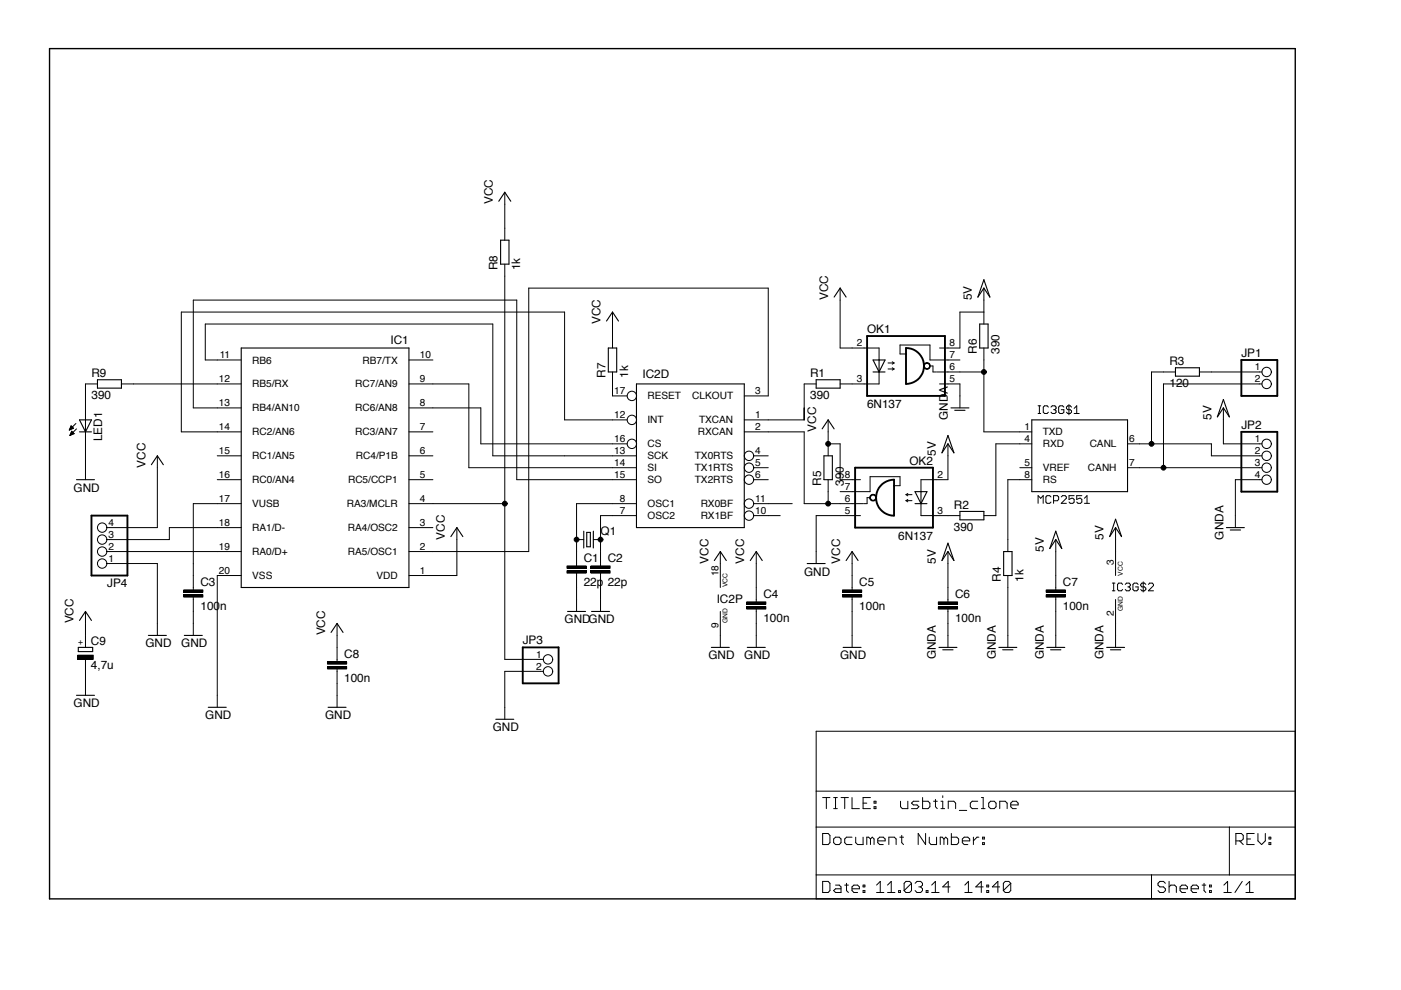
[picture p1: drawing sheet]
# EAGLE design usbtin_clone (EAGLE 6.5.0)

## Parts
C1  22p  C-EU025-025X050  [C025-025X050]
C2  22p  C-EU025-025X050  [C025-025X050]
C3  100n  C-EU025-025X050  [C025-025X050]
C4  100n  C-EU025-025X050  [C025-025X050]
C5  100n  C-EU025-025X050  [C025-025X050]
C6  100n  C-EU025-025X050  [C025-025X050]
C7  100n  C-EU025-025X050  [C025-025X050]
C8  100n  C-EU025-025X050  [C025-025X050]
C9  4,7u  CPOL-EUE2.5-5  [E2,5-5]
IC1  18F14K50  PIC18F14K50  [DIL20]
IC2  MCP2515P  [DIL18]
IC3  MCP2551  MCP2551DIL8  [DIL08]
JP1  PINHD-1X2  [1X02]
JP2  PINHD-1X4  [1X04]
JP3  PINHD-1X2  [1X02]
JP4  PINHD-1X4  [1X04]
LED1  LED3MM  [LED3MM]
OK1  6N137  [DIL08]
OK2  6N137  [DIL08]
Q1  CRYSTALHC49S  [HC49/S]
R1  390  R-EU_0204/7  [0204/7]
R2  390  R-EU_0204/7  [0204/7]
R3  120  R-EU_0204/7  [0204/7]
R4  1k  R-EU_0204/7  [0204/7]
R5  390  R-EU_0204/7  [0204/7]
R6  390  R-EU_0204/7  [0204/7]
R7  1k  R-EU_0204/7  [0204/7]
R8  1k  R-EU_0204/7  [0204/7]
R9  390  R-EU_0204/7  [0204/7]

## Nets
GND: C1.2 C2.2 C3.2 C4.2 C5.2 C8.2 C9.- IC1.20(VSS) IC2.9(P:GND) JP3.2 JP4.1 LED1.K(C) OK2.5(GND)
GNDA: C6.2 C7.2 IC3.2(GND) JP2.4 OK1.5(GND) R4.1
N$1: C1.1 IC2.8(D:OSC1) Q1.1
N$2: C2.1 IC2.7(D:OSC2) Q1.2
N$3: OK1.3(C) R1.2
N$4: IC2.2(D:RXCAN) OK2.6(VO) R5.1
N$5: IC2.1(D:TXCAN) R1.1
N$6: IC3.1(TXD) OK1.6(VO) R6.1
N$7: OK2.3(C) R2.1
N$8: IC3.4(RXD) R2.2
N$9: IC3.6(CANL) JP2.2 R3.1
N$10: JP1.1 R3.2
N$11: IC3.7(CANH) JP1.2 JP2.3
N$12: IC3.8(RS) R4.2
N$13: C3.1 IC1.17(VUSB)
N$14: IC2.17(D:RESET) R7.1
N$15: IC1.2(RA5/OSC1) IC2.3(D:CLKOUT)
N$16: IC1.14(RC2/AN6) IC2.12(D:INT)
N$17: IC1.4(RA3/MCLR) JP3.1 R8.1
N$18: IC1.19(RA0/D+) JP4.2
N$19: IC1.18(RA1/D-) JP4.3
N$20: IC1.12(RB5/RX) R9.2
N$21: LED1.A R9.1
N$22: IC2.11(D:RX0BF)
N$24: IC1.8(RC6/AN8) IC2.16(D:CS)
N$25: IC1.11(RB6) IC2.13(D:SCK)
N$26: IC1.9(RC7/AN9) IC2.14(D:SI)
N$27: IC1.13(RB4/AN10) IC2.15(D:SO)
N$28: IC2.10(D:RX1BF)
VCC: C4.1 C5.1 C8.1 C9.+ IC1.1(VDD) IC2.18(P:VCC) JP4.4 OK1.2(A) OK2.8(VCC) R5.2 R7.2 R8.2
VCC/2: C6.1 C7.1 IC3.3(VCC) JP2.1 OK1.8(VCC) OK2.2(A) R6.2 ; supply symbol labelled 5V
Unconnected: IC1.3(RA4/OSC2) IC1.5(RC5/CCP1) IC1.6(RC4/P1B) IC1.7(RC3/AN7) IC1.10(RB7/TX) IC1.15(RC1/AN5) IC1.16(RC0/AN4) IC2.4(D:TX0RTS) IC2.5(D:TX1RTS) IC2.6(D:TX2RTS) IC3.5(VREF) OK1.7(VE) OK2.7(VE)
